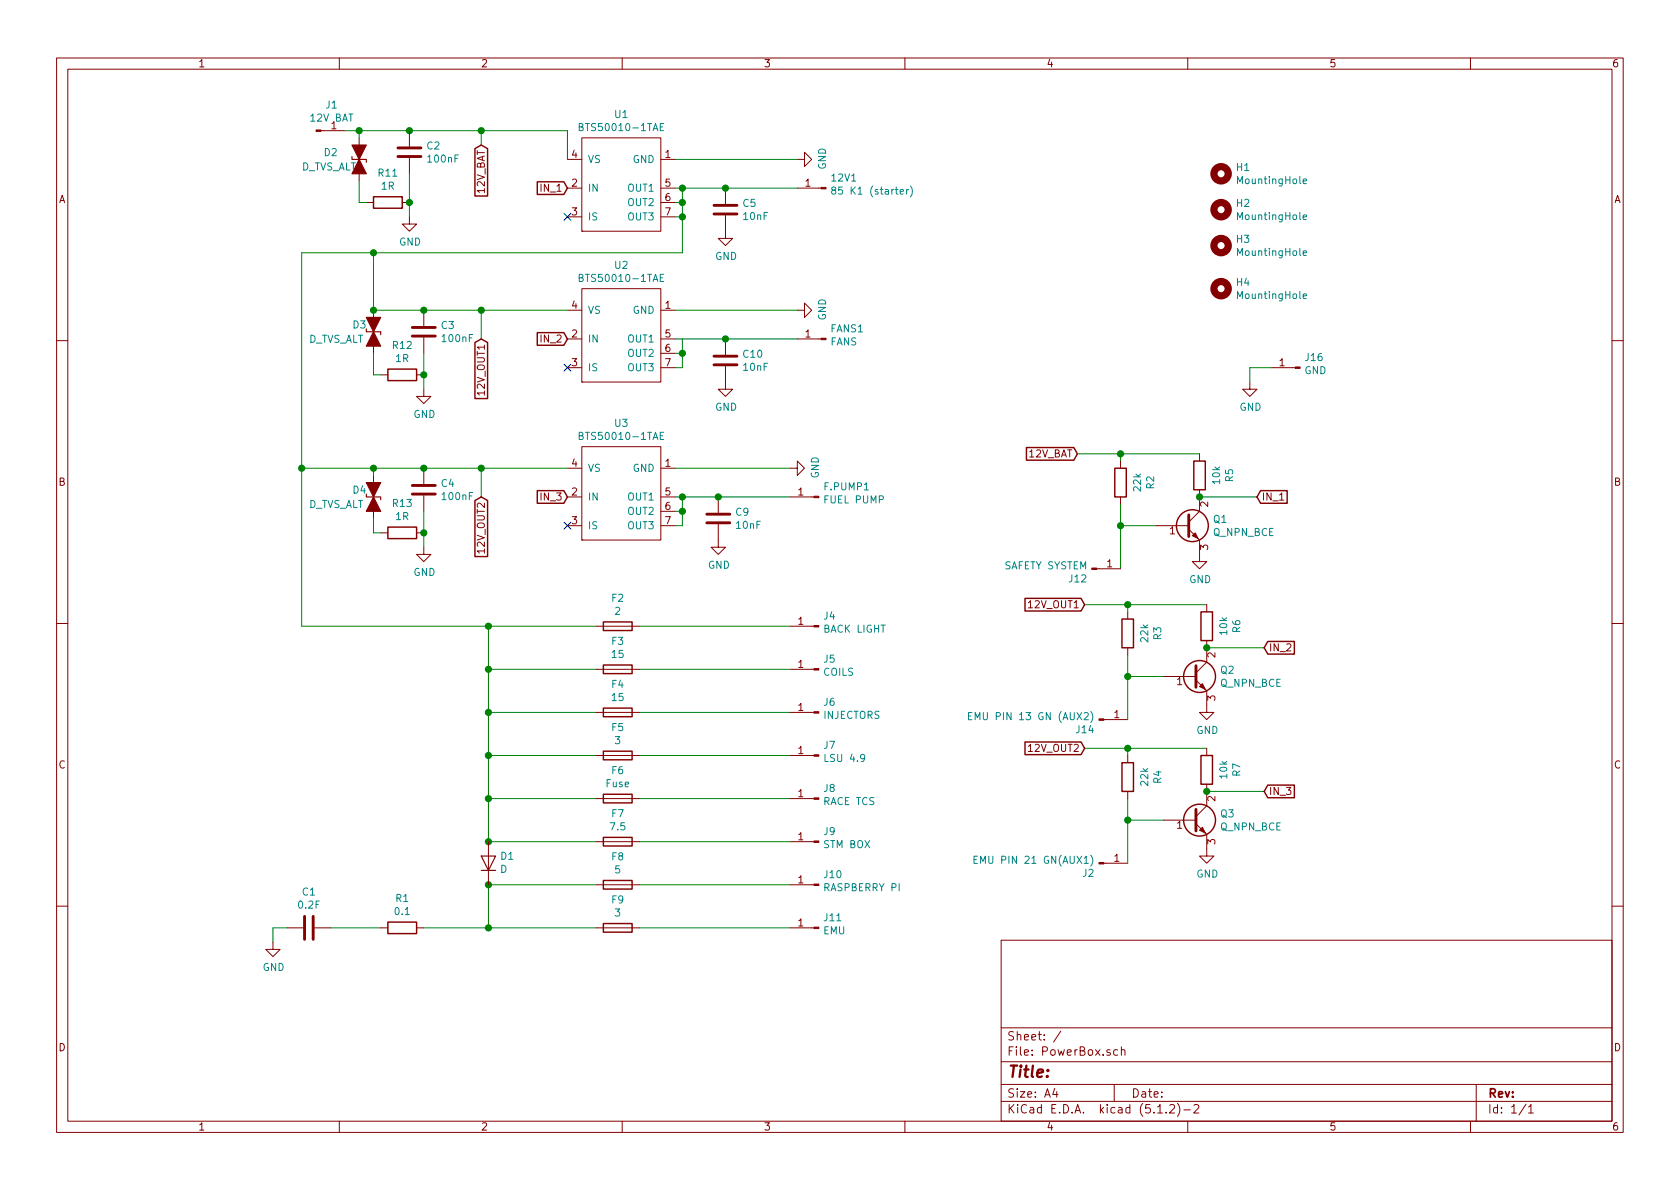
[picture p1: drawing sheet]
EESchema Schematic File Version 4
LIBS:PowerBox-cache
EELAYER 29 0
EELAYER END
$Descr A4 11693 8268
encoding utf-8
Sheet 1 1
Title ""
Date ""
Rev ""
Comp ""
Comment1 ""
Comment2 ""
Comment3 ""
Comment4 ""
$EndDescr
$Comp
L PowerBox-rescue:BTS50010-1TAE-BTS50010-1TAE U1
U 1 1
P 4050 1600
F 0 "U1" H 4325 2415 50  0000 C CNN
F 1 "BTS50010-1TAE" H 4325 2324 50  0000 C CNN
F 2 "Package_TO_SOT_SMD:TO-263-7_TabPin4" H 4050 1600 50  0001 C CNN
F 3 "" H 4050 1600 50  0001 C CNN
	1    4050 1600
	1    0    0    -1  
$EndComp
$Comp
L PowerBox-rescue:BTS50010-1TAE-BTS50010-1TAE U2
U 1 1
P 4050 2650
F 0 "U2" H 4325 3465 50  0000 C CNN
F 1 "BTS50010-1TAE" H 4325 3374 50  0000 C CNN
F 2 "Package_TO_SOT_SMD:TO-263-7_TabPin4" H 4050 2650 50  0001 C CNN
F 3 "" H 4050 2650 50  0001 C CNN
	1    4050 2650
	1    0    0    -1  
$EndComp
$Comp
L PowerBox-rescue:BTS50010-1TAE-BTS50010-1TAE U3
U 1 1
P 4050 3750
F 0 "U3" H 4325 4565 50  0000 C CNN
F 1 "BTS50010-1TAE" H 4325 4474 50  0000 C CNN
F 2 "Package_TO_SOT_SMD:TO-263-7_TabPin4" H 4050 3750 50  0001 C CNN
F 3 "" H 4050 3750 50  0001 C CNN
	1    4050 3750
	1    0    0    -1  
$EndComp
Wire Wire Line
	4700 1300 4750 1300
Wire Wire Line
	4700 1400 4750 1400
Wire Wire Line
	4750 1400 4750 1300
Wire Wire Line
	4700 1500 4750 1500
Wire Wire Line
	4750 1500 4750 1400
Connection ~ 4750 1400
Wire Wire Line
	4700 2350 4750 2350
Wire Wire Line
	4700 2450 4750 2450
Wire Wire Line
	4750 2450 4750 2350
Wire Wire Line
	4700 2550 4750 2550
Wire Wire Line
	4750 2550 4750 2450
Connection ~ 4750 2450
Wire Wire Line
	4700 3550 4750 3550
Wire Wire Line
	4750 3550 4750 3450
Wire Wire Line
	4700 3650 4750 3650
Wire Wire Line
	4750 3650 4750 3550
Connection ~ 4750 3550
NoConn ~ 3950 1500
NoConn ~ 3950 2550
NoConn ~ 3950 3650
$Comp
L Mechanical:MountingHole H1
U 1 1
P 8500 1200
F 0 "H1" H 8600 1246 50  0000 L CNN
F 1 "MountingHole" H 8600 1155 50  0000 L CNN
F 2 "MountingHole:MountingHole_3.2mm_M3_DIN965_Pad" H 8500 1200 50  0001 C CNN
F 3 "~" H 8500 1200 50  0001 C CNN
	1    8500 1200
	1    0    0    -1  
$EndComp
$Comp
L Mechanical:MountingHole H2
U 1 1
P 8500 1450
F 0 "H2" H 8600 1496 50  0000 L CNN
F 1 "MountingHole" H 8600 1405 50  0000 L CNN
F 2 "MountingHole:MountingHole_3.2mm_M3_DIN965_Pad" H 8500 1450 50  0001 C CNN
F 3 "~" H 8500 1450 50  0001 C CNN
	1    8500 1450
	1    0    0    -1  
$EndComp
$Comp
L Mechanical:MountingHole H3
U 1 1
P 8500 1700
F 0 "H3" H 8600 1746 50  0000 L CNN
F 1 "MountingHole" H 8600 1655 50  0000 L CNN
F 2 "MountingHole:MountingHole_3.2mm_M3_DIN965_Pad" H 8500 1700 50  0001 C CNN
F 3 "~" H 8500 1700 50  0001 C CNN
	1    8500 1700
	1    0    0    -1  
$EndComp
$Comp
L Mechanical:MountingHole H4
U 1 1
P 8500 2000
F 0 "H4" H 8600 2046 50  0000 L CNN
F 1 "MountingHole" H 8600 1955 50  0000 L CNN
F 2 "MountingHole:MountingHole_3.2mm_M3_DIN965_Pad" H 8500 2000 50  0001 C CNN
F 3 "~" H 8500 2000 50  0001 C CNN
	1    8500 2000
	1    0    0    -1  
$EndComp
$Comp
L Connector:Conn_01x01_Male 12V1
U 1 1
P 5750 1300
F 0 "12V1" H 5722 1232 50  0000 R CNN
F 1 "85 K1 (starter)" H 5722 1323 50  0000 R CNN
F 2 "MountingHole:MountingHole_2.5mm_Pad_Via" H 5750 1300 50  0001 C CNN
F 3 "~" H 5750 1300 50  0001 C CNN
	1    5750 1300
	-1   0    0    1   
$EndComp
$Comp
L Connector:Conn_01x01_Male FANS1
U 1 1
P 5750 2350
F 0 "FANS1" H 5722 2282 50  0000 R CNN
F 1 "FANS" H 5722 2373 50  0000 R CNN
F 2 "MountingHole:MountingHole_2.5mm_Pad_Via" H 5750 2350 50  0001 C CNN
F 3 "~" H 5750 2350 50  0001 C CNN
	1    5750 2350
	-1   0    0    1   
$EndComp
$Comp
L Connector:Conn_01x01_Male F.PUMP1
U 1 1
P 5700 3450
F 0 "F.PUMP1" H 5672 3382 50  0000 R CNN
F 1 "FUEL PUMP" H 5672 3473 50  0000 R CNN
F 2 "MountingHole:MountingHole_2.5mm_Pad_Via" H 5700 3450 50  0001 C CNN
F 3 "~" H 5700 3450 50  0001 C CNN
	1    5700 3450
	-1   0    0    1   
$EndComp
$Comp
L Connector:Conn_01x01_Male J1
U 1 1
P 2200 900
F 0 "J1" H 2308 1081 50  0000 C CNN
F 1 "12V BAT" H 2308 990 50  0000 C CNN
F 2 "MountingHole:MountingHole_3.2mm_M3_Pad_Via" H 2200 900 50  0001 C CNN
F 3 "~" H 2200 900 50  0001 C CNN
	1    2200 900 
	1    0    0    -1  
$EndComp
$Comp
L Connector:Conn_01x01_Male J16
U 1 1
P 9050 2550
F 0 "J16" H 9022 2482 50  0000 R CNN
F 1 "GND" H 9022 2573 50  0000 R CNN
F 2 "MountingHole:MountingHole_3.2mm_M3_Pad_Via" H 9050 2550 50  0001 C CNN
F 3 "~" H 9050 2550 50  0001 C CNN
	1    9050 2550
	-1   0    0    1   
$EndComp
Wire Wire Line
	8850 2550 8700 2550
Wire Wire Line
	8700 2550 8700 2650
$Comp
L Device:C C5
U 1 1
P 5050 1450
F 0 "C5" H 5165 1496 50  0000 L CNN
F 1 "10nF" H 5165 1405 50  0000 L CNN
F 2 "Capacitor_SMD:C_0805_2012Metric_Pad1.15x1.40mm_HandSolder" H 5088 1300 50  0001 C CNN
F 3 "~" H 5050 1450 50  0001 C CNN
	1    5050 1450
	1    0    0    -1  
$EndComp
Connection ~ 4750 1300
$Comp
L power:GND #PWR02
U 1 1
P 8700 2650
F 0 "#PWR02" H 8700 2400 50  0001 C CNN
F 1 "GND" H 8705 2477 50  0000 C CNN
F 2 "" H 8700 2650 50  0001 C CNN
F 3 "" H 8700 2650 50  0001 C CNN
	1    8700 2650
	1    0    0    -1  
$EndComp
Wire Wire Line
	4750 1300 5050 1300
Wire Wire Line
	5050 1300 5550 1300
Connection ~ 5050 1300
Wire Wire Line
	3950 900  3950 1100
Connection ~ 2850 900 
$Comp
L power:GND #PWR03
U 1 1
P 2850 1500
F 0 "#PWR03" H 2850 1250 50  0001 C CNN
F 1 "GND" H 2855 1327 50  0000 C CNN
F 2 "" H 2850 1500 50  0001 C CNN
F 3 "" H 2850 1500 50  0001 C CNN
	1    2850 1500
	1    0    0    -1  
$EndComp
$Comp
L Device:C C2
U 1 1
P 2850 1050
F 0 "C2" H 2965 1096 50  0000 L CNN
F 1 "100nF" H 2965 1005 50  0000 L CNN
F 2 "Capacitor_SMD:C_0805_2012Metric_Pad1.15x1.40mm_HandSolder" H 2888 900 50  0001 C CNN
F 3 "~" H 2850 1050 50  0001 C CNN
	1    2850 1050
	1    0    0    -1  
$EndComp
$Comp
L Connector:Conn_01x01_Male J4
U 1 1
P 5700 4350
F 0 "J4" H 5672 4282 50  0000 R CNN
F 1 "BACK LIGHT" H 5672 4373 50  0000 R CNN
F 2 "MountingHole:MountingHole_2.2mm_M2_DIN965_Pad" H 5700 4350 50  0001 C CNN
F 3 "~" H 5700 4350 50  0001 C CNN
	1    5700 4350
	-1   0    0    1   
$EndComp
$Comp
L Connector:Conn_01x01_Male J11
U 1 1
P 5700 6450
F 0 "J11" H 5672 6382 50  0000 R CNN
F 1 "EMU" H 5672 6473 50  0000 R CNN
F 2 "MountingHole:MountingHole_2.2mm_M2_DIN965_Pad" H 5700 6450 50  0001 C CNN
F 3 "~" H 5700 6450 50  0001 C CNN
	1    5700 6450
	-1   0    0    1   
$EndComp
$Comp
L Connector:Conn_01x01_Male J10
U 1 1
P 5700 6150
F 0 "J10" H 5672 6082 50  0000 R CNN
F 1 "RASPBERRY PI" H 5672 6173 50  0000 R CNN
F 2 "MountingHole:MountingHole_2.2mm_M2_DIN965_Pad" H 5700 6150 50  0001 C CNN
F 3 "~" H 5700 6150 50  0001 C CNN
	1    5700 6150
	-1   0    0    1   
$EndComp
$Comp
L Connector:Conn_01x01_Male J9
U 1 1
P 5700 5850
F 0 "J9" H 5672 5782 50  0000 R CNN
F 1 "STM BOX" H 5672 5873 50  0000 R CNN
F 2 "MountingHole:MountingHole_2.2mm_M2_DIN965_Pad" H 5700 5850 50  0001 C CNN
F 3 "~" H 5700 5850 50  0001 C CNN
	1    5700 5850
	-1   0    0    1   
$EndComp
$Comp
L Connector:Conn_01x01_Male J8
U 1 1
P 5700 5550
F 0 "J8" H 5672 5482 50  0000 R CNN
F 1 "RACE TCS" H 5672 5573 50  0000 R CNN
F 2 "MountingHole:MountingHole_2.2mm_M2_DIN965_Pad" H 5700 5550 50  0001 C CNN
F 3 "~" H 5700 5550 50  0001 C CNN
	1    5700 5550
	-1   0    0    1   
$EndComp
$Comp
L Connector:Conn_01x01_Male J7
U 1 1
P 5700 5250
F 0 "J7" H 5672 5182 50  0000 R CNN
F 1 "LSU 4.9" H 5672 5273 50  0000 R CNN
F 2 "MountingHole:MountingHole_2.2mm_M2_DIN965_Pad" H 5700 5250 50  0001 C CNN
F 3 "~" H 5700 5250 50  0001 C CNN
	1    5700 5250
	-1   0    0    1   
$EndComp
$Comp
L Connector:Conn_01x01_Male J6
U 1 1
P 5700 4950
F 0 "J6" H 5672 4882 50  0000 R CNN
F 1 "INJECTORS" H 5672 4973 50  0000 R CNN
F 2 "MountingHole:MountingHole_2.2mm_M2_DIN965_Pad" H 5700 4950 50  0001 C CNN
F 3 "~" H 5700 4950 50  0001 C CNN
	1    5700 4950
	-1   0    0    1   
$EndComp
$Comp
L Connector:Conn_01x01_Male J5
U 1 1
P 5700 4650
F 0 "J5" H 5672 4582 50  0000 R CNN
F 1 "COILS" H 5672 4673 50  0000 R CNN
F 2 "MountingHole:MountingHole_2.2mm_M2_DIN965_Pad" H 5700 4650 50  0001 C CNN
F 3 "~" H 5700 4650 50  0001 C CNN
	1    5700 4650
	-1   0    0    1   
$EndComp
Wire Wire Line
	3400 4350 3400 4650
Wire Wire Line
	4150 4350 3400 4350
Wire Wire Line
	3400 4650 3400 4950
Connection ~ 3400 4650
Wire Wire Line
	4150 4650 3400 4650
Wire Wire Line
	3400 4950 3400 5250
Connection ~ 3400 4950
Wire Wire Line
	4150 4950 3400 4950
Wire Wire Line
	3400 5250 3400 5550
Connection ~ 3400 5250
Wire Wire Line
	4150 5250 3400 5250
Wire Wire Line
	3400 5550 3400 5850
Connection ~ 3400 5550
Wire Wire Line
	4150 5550 3400 5550
Connection ~ 3400 5850
Wire Wire Line
	4150 5850 3400 5850
Connection ~ 3400 6150
Wire Wire Line
	4150 6150 3400 6150
Connection ~ 3400 6450
Wire Wire Line
	3400 6450 4150 6450
Wire Wire Line
	3400 6150 3400 6450
Wire Wire Line
	1900 6450 1900 6550
Wire Wire Line
	2000 6450 1900 6450
$Comp
L power:GND #PWR01
U 1 1
P 1900 6550
F 0 "#PWR01" H 1900 6300 50  0001 C CNN
F 1 "GND" H 1905 6377 50  0000 C CNN
F 2 "" H 1900 6550 50  0001 C CNN
F 3 "" H 1900 6550 50  0001 C CNN
	1    1900 6550
	1    0    0    -1  
$EndComp
Wire Wire Line
	2650 6450 2300 6450
Wire Wire Line
	3400 6450 2950 6450
Wire Wire Line
	4450 6450 5500 6450
Wire Wire Line
	4450 6150 5500 6150
Wire Wire Line
	4450 5850 5500 5850
Wire Wire Line
	4450 5550 5500 5550
Wire Wire Line
	4450 5250 5500 5250
Wire Wire Line
	4450 4950 5500 4950
Wire Wire Line
	4450 4650 5500 4650
Wire Wire Line
	5500 4350 4450 4350
$Comp
L Device:Fuse F9
U 1 1
P 4300 6450
F 0 "F9" V 4103 6450 50  0000 C CNN
F 1 "3" V 4194 6450 50  0000 C CNN
F 2 "Fuse:Fuse_1812_4532Metric_Pad1.30x3.40mm_HandSolder" V 4230 6450 50  0001 C CNN
F 3 "~" H 4300 6450 50  0001 C CNN
	1    4300 6450
	0    1    1    0   
$EndComp
$Comp
L Device:Fuse F8
U 1 1
P 4300 6150
F 0 "F8" V 4103 6150 50  0000 C CNN
F 1 "5" V 4194 6150 50  0000 C CNN
F 2 "Fuse:Fuse_1812_4532Metric_Pad1.30x3.40mm_HandSolder" V 4230 6150 50  0001 C CNN
F 3 "~" H 4300 6150 50  0001 C CNN
	1    4300 6150
	0    1    1    0   
$EndComp
$Comp
L Diode:1N4448 D1
U 1 1
P 3400 6000
F 0 "D1" V 3446 5921 50  0000 R CNN
F 1 "D" V 3355 5921 50  0000 R CNN
F 2 "Diode_SMD:D_SMC_Handsoldering" H 3400 6000 50  0001 C CNN
F 3 "~" H 3400 6000 50  0001 C CNN
	1    3400 6000
	0    -1   -1   0   
$EndComp
$Comp
L Device:C C1
U 1 1
P 2150 6450
F 0 "C1" V 1898 6450 50  0000 C CNN
F 1 "0.2F" V 1989 6450 50  0000 C CNN
F 2 "Kondensator:Kondensator" H 2188 6300 50  0001 C CNN
F 3 "~" H 2150 6450 50  0001 C CNN
	1    2150 6450
	0    1    1    0   
$EndComp
$Comp
L Device:R R1
U 1 1
P 2800 6450
F 0 "R1" V 2593 6450 50  0000 C CNN
F 1 "0.1" V 2684 6450 50  0000 C CNN
F 2 "Resistor_SMD:R_0805_2012Metric" V 2730 6450 50  0001 C CNN
F 3 "~" H 2800 6450 50  0001 C CNN
	1    2800 6450
	0    1    1    0   
$EndComp
$Comp
L Device:Fuse F7
U 1 1
P 4300 5850
F 0 "F7" V 4103 5850 50  0000 C CNN
F 1 "7.5" V 4194 5850 50  0000 C CNN
F 2 "Fuse:Fuse_1812_4532Metric_Pad1.30x3.40mm_HandSolder" V 4230 5850 50  0001 C CNN
F 3 "~" H 4300 5850 50  0001 C CNN
	1    4300 5850
	0    1    1    0   
$EndComp
$Comp
L Device:Fuse F6
U 1 1
P 4300 5550
F 0 "F6" V 4103 5550 50  0000 C CNN
F 1 "Fuse" V 4194 5550 50  0000 C CNN
F 2 "Fuse:Fuse_1812_4532Metric_Pad1.30x3.40mm_HandSolder" V 4230 5550 50  0001 C CNN
F 3 "~" H 4300 5550 50  0001 C CNN
	1    4300 5550
	0    1    1    0   
$EndComp
$Comp
L Device:Fuse F5
U 1 1
P 4300 5250
F 0 "F5" V 4103 5250 50  0000 C CNN
F 1 "3" V 4194 5250 50  0000 C CNN
F 2 "Fuse:Fuse_1812_4532Metric_Pad1.30x3.40mm_HandSolder" V 4230 5250 50  0001 C CNN
F 3 "~" H 4300 5250 50  0001 C CNN
	1    4300 5250
	0    1    1    0   
$EndComp
$Comp
L Device:Fuse F4
U 1 1
P 4300 4950
F 0 "F4" V 4103 4950 50  0000 C CNN
F 1 "15" V 4194 4950 50  0000 C CNN
F 2 "Fuse:Fuse_1812_4532Metric_Pad1.30x3.40mm_HandSolder" V 4230 4950 50  0001 C CNN
F 3 "~" H 4300 4950 50  0001 C CNN
	1    4300 4950
	0    1    1    0   
$EndComp
$Comp
L Device:Fuse F3
U 1 1
P 4300 4650
F 0 "F3" V 4103 4650 50  0000 C CNN
F 1 "15" V 4194 4650 50  0000 C CNN
F 2 "Fuse:Fuse_1812_4532Metric_Pad1.30x3.40mm_HandSolder" V 4230 4650 50  0001 C CNN
F 3 "~" H 4300 4650 50  0001 C CNN
	1    4300 4650
	0    1    1    0   
$EndComp
$Comp
L Device:Fuse F2
U 1 1
P 4300 4350
F 0 "F2" V 4103 4350 50  0000 C CNN
F 1 "2" V 4194 4350 50  0000 C CNN
F 2 "Fuse:Fuse_1812_4532Metric_Pad1.30x3.40mm_HandSolder" V 4230 4350 50  0001 C CNN
F 3 "~" H 4300 4350 50  0001 C CNN
	1    4300 4350
	0    1    1    0   
$EndComp
$Comp
L power:GND #PWR04
U 1 1
P 2950 2700
F 0 "#PWR04" H 2950 2450 50  0001 C CNN
F 1 "GND" H 2955 2527 50  0000 C CNN
F 2 "" H 2950 2700 50  0001 C CNN
F 3 "" H 2950 2700 50  0001 C CNN
	1    2950 2700
	1    0    0    -1  
$EndComp
$Comp
L Device:C C3
U 1 1
P 2950 2300
F 0 "C3" H 3065 2346 50  0000 L CNN
F 1 "100nF" H 3065 2255 50  0000 L CNN
F 2 "Capacitor_SMD:C_0805_2012Metric_Pad1.15x1.40mm_HandSolder" H 2988 2150 50  0001 C CNN
F 3 "~" H 2950 2300 50  0001 C CNN
	1    2950 2300
	1    0    0    -1  
$EndComp
Wire Wire Line
	2600 2150 2950 2150
Connection ~ 2950 2150
$Comp
L power:GND #PWR05
U 1 1
P 2950 3800
F 0 "#PWR05" H 2950 3550 50  0001 C CNN
F 1 "GND" H 2955 3627 50  0000 C CNN
F 2 "" H 2950 3800 50  0001 C CNN
F 3 "" H 2950 3800 50  0001 C CNN
	1    2950 3800
	1    0    0    -1  
$EndComp
$Comp
L Device:C C4
U 1 1
P 2950 3400
F 0 "C4" H 3065 3446 50  0000 L CNN
F 1 "100nF" H 3065 3355 50  0000 L CNN
F 2 "Capacitor_SMD:C_0805_2012Metric_Pad1.15x1.40mm_HandSolder" H 2988 3250 50  0001 C CNN
F 3 "~" H 2950 3400 50  0001 C CNN
	1    2950 3400
	1    0    0    -1  
$EndComp
Connection ~ 2950 3250
$Comp
L Device:C C10
U 1 1
P 5050 2500
F 0 "C10" H 5165 2546 50  0000 L CNN
F 1 "10nF" H 5165 2455 50  0000 L CNN
F 2 "Capacitor_SMD:C_0805_2012Metric_Pad1.15x1.40mm_HandSolder" H 5088 2350 50  0001 C CNN
F 3 "~" H 5050 2500 50  0001 C CNN
	1    5050 2500
	1    0    0    -1  
$EndComp
Wire Wire Line
	4750 2350 5050 2350
Wire Wire Line
	5050 2350 5550 2350
Connection ~ 5050 2350
$Comp
L power:GND #PWR011
U 1 1
P 5050 2650
F 0 "#PWR011" H 5050 2400 50  0001 C CNN
F 1 "GND" H 5055 2477 50  0000 C CNN
F 2 "" H 5050 2650 50  0001 C CNN
F 3 "" H 5050 2650 50  0001 C CNN
	1    5050 2650
	1    0    0    -1  
$EndComp
$Comp
L Device:C C9
U 1 1
P 5000 3600
F 0 "C9" H 5115 3646 50  0000 L CNN
F 1 "10nF" H 5115 3555 50  0000 L CNN
F 2 "Capacitor_SMD:C_0805_2012Metric_Pad1.15x1.40mm_HandSolder" H 5038 3450 50  0001 C CNN
F 3 "~" H 5000 3600 50  0001 C CNN
	1    5000 3600
	1    0    0    -1  
$EndComp
Wire Wire Line
	5000 3450 5500 3450
Connection ~ 5000 3450
$Comp
L power:GND #PWR09
U 1 1
P 5000 3750
F 0 "#PWR09" H 5000 3500 50  0001 C CNN
F 1 "GND" H 5005 3577 50  0000 C CNN
F 2 "" H 5000 3750 50  0001 C CNN
F 3 "" H 5000 3750 50  0001 C CNN
	1    5000 3750
	1    0    0    -1  
$EndComp
Wire Wire Line
	4700 3450 4750 3450
Connection ~ 4750 3450
Wire Wire Line
	4750 3450 5000 3450
$Comp
L Device:D_TVS_ALT D2
U 1 1
P 2500 1100
F 0 "D2" V 2450 850 50  0000 L CNN
F 1 "D_TVS_ALT" V 2550 700 50  0000 L CNN
F 2 "Diode_SMD:D_SMA_Handsoldering" H 2500 1100 50  0001 C CNN
F 3 "~" H 2500 1100 50  0001 C CNN
	1    2500 1100
	0    1    1    0   
$EndComp
$Comp
L Device:R R11
U 1 1
P 2700 1400
F 0 "R11" V 2493 1400 50  0000 C CNN
F 1 "1R" V 2584 1400 50  0000 C CNN
F 2 "Resistor_SMD:R_0603_1608Metric_Pad1.05x0.95mm_HandSolder" V 2630 1400 50  0001 C CNN
F 3 "~" H 2700 1400 50  0001 C CNN
	1    2700 1400
	0    1    1    0   
$EndComp
Wire Wire Line
	2500 950  2500 900 
Wire Wire Line
	2500 900  2850 900 
Wire Wire Line
	2500 900  2400 900 
Connection ~ 2500 900 
Wire Wire Line
	2500 1250 2500 1400
Wire Wire Line
	2500 1400 2550 1400
Wire Wire Line
	2850 1400 2850 1200
Wire Wire Line
	2850 1400 2850 1500
Connection ~ 2850 1400
$Comp
L Device:D_TVS_ALT D3
U 1 1
P 2600 2300
F 0 "D3" V 2550 2150 50  0000 L CNN
F 1 "D_TVS_ALT" V 2650 1850 50  0000 L CNN
F 2 "Diode_SMD:D_SMA_Handsoldering" H 2600 2300 50  0001 C CNN
F 3 "~" H 2600 2300 50  0001 C CNN
	1    2600 2300
	0    1    1    0   
$EndComp
$Comp
L Device:R R12
U 1 1
P 2800 2600
F 0 "R12" V 2593 2600 50  0000 C CNN
F 1 "1R" V 2684 2600 50  0000 C CNN
F 2 "Resistor_SMD:R_0603_1608Metric_Pad1.05x0.95mm_HandSolder" V 2730 2600 50  0001 C CNN
F 3 "~" H 2800 2600 50  0001 C CNN
	1    2800 2600
	0    1    1    0   
$EndComp
Wire Wire Line
	2600 2450 2600 2600
Wire Wire Line
	2600 2600 2650 2600
Wire Wire Line
	2950 2450 2950 2600
Wire Wire Line
	2950 2700 2950 2600
Connection ~ 2950 2600
$Comp
L Device:D_TVS_ALT D4
U 1 1
P 2600 3450
F 0 "D4" V 2550 3300 50  0000 L CNN
F 1 "D_TVS_ALT" V 2650 3000 50  0000 L CNN
F 2 "Diode_SMD:D_SMA_Handsoldering" H 2600 3450 50  0001 C CNN
F 3 "~" H 2600 3450 50  0001 C CNN
	1    2600 3450
	0    1    1    0   
$EndComp
$Comp
L Device:R R13
U 1 1
P 2800 3700
F 0 "R13" V 2593 3700 50  0000 C CNN
F 1 "1R" V 2684 3700 50  0000 C CNN
F 2 "Resistor_SMD:R_0603_1608Metric_Pad1.05x0.95mm_HandSolder" V 2730 3700 50  0001 C CNN
F 3 "~" H 2800 3700 50  0001 C CNN
	1    2800 3700
	0    1    1    0   
$EndComp
Wire Wire Line
	2600 3700 2650 3700
Wire Wire Line
	2950 3550 2950 3700
Wire Wire Line
	2950 3700 2950 3800
Connection ~ 2950 3700
Wire Wire Line
	2600 3300 2600 3250
Connection ~ 2600 3250
Wire Wire Line
	2600 3250 2950 3250
Wire Wire Line
	2600 3700 2600 3600
$Comp
L Connector:Conn_01x01_Male J2
U 1 1
P 7650 6000
F 0 "J2" H 7622 5932 50  0000 R CNN
F 1 "EMU PIN 21 GN(AUX1)" H 7622 6023 50  0000 R CNN
F 2 "MountingHole:MountingHole_2.2mm_M2_DIN965_Pad" H 7650 6000 50  0001 C CNN
F 3 "~" H 7650 6000 50  0001 C CNN
	1    7650 6000
	1    0    0    -1  
$EndComp
Wire Wire Line
	2950 3250 3350 3250
Wire Wire Line
	3350 3450 3350 3250
$Comp
L Connector:Conn_01x01_Male J14
U 1 1
P 7650 5000
F 0 "J14" H 7622 4932 50  0000 R CNN
F 1 "EMU PIN 13 GN (AUX2)" H 7622 5023 50  0000 R CNN
F 2 "MountingHole:MountingHole_2.2mm_M2_DIN965_Pad" H 7650 5000 50  0001 C CNN
F 3 "~" H 7650 5000 50  0001 C CNN
	1    7650 5000
	1    0    0    -1  
$EndComp
Wire Wire Line
	2950 2150 3350 2150
$Comp
L power:GND #PWR0101
U 1 1
P 5550 1100
F 0 "#PWR0101" H 5550 850 50  0001 C CNN
F 1 "GND" H 5555 927 50  0000 C CNN
F 2 "" H 5550 1100 50  0001 C CNN
F 3 "" H 5550 1100 50  0001 C CNN
	1    5550 1100
	0    -1   -1   0   
$EndComp
Wire Wire Line
	8050 3650 7800 3650
Wire Wire Line
	7800 3650 7800 3500
Wire Wire Line
	4700 1100 5550 1100
Wire Wire Line
	4700 2150 5550 2150
$Comp
L power:GND #PWR0102
U 1 1
P 5050 1600
F 0 "#PWR0102" H 5050 1350 50  0001 C CNN
F 1 "GND" H 5055 1427 50  0000 C CNN
F 2 "" H 5050 1600 50  0001 C CNN
F 3 "" H 5050 1600 50  0001 C CNN
	1    5050 1600
	1    0    0    -1  
$EndComp
Wire Wire Line
	2850 900  3350 900 
Text GLabel 3350 1000 3    50   Input ~ 0
12V_BAT
Wire Wire Line
	3350 1000 3350 900 
Text GLabel 7500 3150 0    50   Input ~ 0
12V_BAT
Wire Wire Line
	8350 3150 7800 3150
Wire Wire Line
	7800 3150 7800 3200
Wire Wire Line
	7800 3150 7500 3150
Connection ~ 7800 3150
Text GLabel 3950 1300 0    50   Input ~ 0
IN_1
Text GLabel 3350 2350 3    50   Input ~ 0
12V_OUT1
Text GLabel 3350 3450 3    50   Input ~ 0
12V_OUT2
Wire Wire Line
	3350 2150 3350 2350
Wire Wire Line
	3950 900  3350 900 
Connection ~ 3350 900 
Wire Wire Line
	2600 2150 2600 1750
Wire Wire Line
	2600 1750 4750 1750
Wire Wire Line
	4750 1750 4750 1500
Connection ~ 2600 2150
Connection ~ 4750 1500
Connection ~ 7800 3650
Wire Wire Line
	7800 3950 7800 3650
$Comp
L Device:R R2
U 1 1
P 7800 3350
F 0 "R2" V 8007 3350 50  0000 C CNN
F 1 "22k" V 7916 3350 50  0000 C CNN
F 2 "Resistor_SMD:R_0603_1608Metric_Pad1.05x0.95mm_HandSolder" V 7730 3350 50  0001 C CNN
F 3 "~" H 7800 3350 50  0001 C CNN
	1    7800 3350
	1    0    0    -1  
$EndComp
$Comp
L Device:R R5
U 1 1
P 8350 3300
F 0 "R5" V 8557 3300 50  0000 C CNN
F 1 "10k" V 8466 3300 50  0000 C CNN
F 2 "Resistor_SMD:R_0603_1608Metric_Pad1.05x0.95mm_HandSolder" V 8280 3300 50  0001 C CNN
F 3 "~" H 8350 3300 50  0001 C CNN
	1    8350 3300
	1    0    0    -1  
$EndComp
Wire Wire Line
	8750 3450 8350 3450
Text GLabel 8750 3450 2    50   Input ~ 0
IN_1
$Comp
L Connector:Conn_01x01_Male J12
U 1 1
P 7600 3950
F 0 "J12" H 7572 3882 50  0000 R CNN
F 1 "SAFETY SYSTEM" H 7572 3973 50  0000 R CNN
F 2 "MountingHole:MountingHole_2.2mm_M2_DIN965_Pad" H 7600 3950 50  0001 C CNN
F 3 "~" H 7600 3950 50  0001 C CNN
	1    7600 3950
	1    0    0    -1  
$EndComp
$Comp
L Device:Q_NPN_BCE Q1
U 1 1
P 8250 3650
F 0 "Q1" H 8441 3696 50  0000 L CNN
F 1 "Q_NPN_BCE" H 8441 3605 50  0000 L CNN
F 2 "Package_TO_SOT_SMD:SOT-23" H 8450 3750 50  0001 C CNN
F 3 "~" H 8250 3650 50  0001 C CNN
	1    8250 3650
	1    0    0    -1  
$EndComp
Connection ~ 8350 3450
$Comp
L power:GND #PWR0103
U 1 1
P 8350 3850
F 0 "#PWR0103" H 8350 3600 50  0001 C CNN
F 1 "GND" H 8355 3677 50  0000 C CNN
F 2 "" H 8350 3850 50  0001 C CNN
F 3 "" H 8350 3850 50  0001 C CNN
	1    8350 3850
	1    0    0    -1  
$EndComp
Wire Wire Line
	8100 4700 7850 4700
Wire Wire Line
	7850 4700 7850 4550
Wire Wire Line
	8400 4200 7850 4200
Wire Wire Line
	7850 4200 7850 4250
Wire Wire Line
	7850 4200 7550 4200
Connection ~ 7850 4200
Connection ~ 7850 4700
Wire Wire Line
	7850 5000 7850 4700
$Comp
L Device:R R3
U 1 1
P 7850 4400
F 0 "R3" V 8057 4400 50  0000 C CNN
F 1 "22k" V 7966 4400 50  0000 C CNN
F 2 "Resistor_SMD:R_0603_1608Metric_Pad1.05x0.95mm_HandSolder" V 7780 4400 50  0001 C CNN
F 3 "~" H 7850 4400 50  0001 C CNN
	1    7850 4400
	1    0    0    -1  
$EndComp
$Comp
L Device:R R6
U 1 1
P 8400 4350
F 0 "R6" V 8607 4350 50  0000 C CNN
F 1 "10k" V 8516 4350 50  0000 C CNN
F 2 "Resistor_SMD:R_0603_1608Metric_Pad1.05x0.95mm_HandSolder" V 8330 4350 50  0001 C CNN
F 3 "~" H 8400 4350 50  0001 C CNN
	1    8400 4350
	1    0    0    -1  
$EndComp
Wire Wire Line
	8800 4500 8400 4500
Text GLabel 8800 4500 2    50   Input ~ 0
IN_2
$Comp
L Device:Q_NPN_BCE Q2
U 1 1
P 8300 4700
F 0 "Q2" H 8491 4746 50  0000 L CNN
F 1 "Q_NPN_BCE" H 8491 4655 50  0000 L CNN
F 2 "Package_TO_SOT_SMD:SOT-23" H 8500 4800 50  0001 C CNN
F 3 "~" H 8300 4700 50  0001 C CNN
	1    8300 4700
	1    0    0    -1  
$EndComp
Connection ~ 8400 4500
$Comp
L power:GND #PWR0104
U 1 1
P 8400 4900
F 0 "#PWR0104" H 8400 4650 50  0001 C CNN
F 1 "GND" H 8405 4727 50  0000 C CNN
F 2 "" H 8400 4900 50  0001 C CNN
F 3 "" H 8400 4900 50  0001 C CNN
	1    8400 4900
	1    0    0    -1  
$EndComp
Wire Wire Line
	4700 3250 5500 3250
Text GLabel 3950 2350 0    50   Input ~ 0
IN_2
Wire Wire Line
	3950 2150 3350 2150
Connection ~ 3350 2150
Text GLabel 7550 4200 0    50   Input ~ 0
12V_OUT1
Wire Wire Line
	3350 3250 3950 3250
Connection ~ 3350 3250
Wire Wire Line
	2100 3250 2100 1750
Wire Wire Line
	2100 1750 2600 1750
Wire Wire Line
	2100 3250 2600 3250
Connection ~ 2600 1750
Wire Wire Line
	8100 5700 7850 5700
Wire Wire Line
	7850 5700 7850 5550
Wire Wire Line
	8400 5200 7850 5200
Wire Wire Line
	7850 5200 7850 5250
Wire Wire Line
	7850 5200 7550 5200
Connection ~ 7850 5200
Connection ~ 7850 5700
Wire Wire Line
	7850 6000 7850 5700
$Comp
L Device:R R4
U 1 1
P 7850 5400
F 0 "R4" V 8057 5400 50  0000 C CNN
F 1 "22k" V 7966 5400 50  0000 C CNN
F 2 "Resistor_SMD:R_0603_1608Metric_Pad1.05x0.95mm_HandSolder" V 7780 5400 50  0001 C CNN
F 3 "~" H 7850 5400 50  0001 C CNN
	1    7850 5400
	1    0    0    -1  
$EndComp
$Comp
L Device:R R7
U 1 1
P 8400 5350
F 0 "R7" V 8607 5350 50  0000 C CNN
F 1 "10k" V 8516 5350 50  0000 C CNN
F 2 "Resistor_SMD:R_0603_1608Metric_Pad1.05x0.95mm_HandSolder" V 8330 5350 50  0001 C CNN
F 3 "~" H 8400 5350 50  0001 C CNN
	1    8400 5350
	1    0    0    -1  
$EndComp
Wire Wire Line
	8800 5500 8400 5500
Text GLabel 8800 5500 2    50   Input ~ 0
IN_3
$Comp
L Device:Q_NPN_BCE Q3
U 1 1
P 8300 5700
F 0 "Q3" H 8491 5746 50  0000 L CNN
F 1 "Q_NPN_BCE" H 8491 5655 50  0000 L CNN
F 2 "Package_TO_SOT_SMD:SOT-23" H 8500 5800 50  0001 C CNN
F 3 "~" H 8300 5700 50  0001 C CNN
	1    8300 5700
	1    0    0    -1  
$EndComp
Connection ~ 8400 5500
$Comp
L power:GND #PWR0105
U 1 1
P 8400 5900
F 0 "#PWR0105" H 8400 5650 50  0001 C CNN
F 1 "GND" H 8405 5727 50  0000 C CNN
F 2 "" H 8400 5900 50  0001 C CNN
F 3 "" H 8400 5900 50  0001 C CNN
	1    8400 5900
	1    0    0    -1  
$EndComp
Text GLabel 7550 5200 0    50   Input ~ 0
12V_OUT2
Text GLabel 3950 3450 0    50   Input ~ 0
IN_3
Wire Wire Line
	2100 3250 2100 4350
Wire Wire Line
	2100 4350 3400 4350
Connection ~ 2100 3250
Connection ~ 3400 4350
$Comp
L power:GND #PWR0106
U 1 1
P 5550 2150
F 0 "#PWR0106" H 5550 1900 50  0001 C CNN
F 1 "GND" H 5555 1977 50  0000 C CNN
F 2 "" H 5550 2150 50  0001 C CNN
F 3 "" H 5550 2150 50  0001 C CNN
	1    5550 2150
	0    -1   -1   0   
$EndComp
$Comp
L power:GND #PWR0107
U 1 1
P 5500 3250
F 0 "#PWR0107" H 5500 3000 50  0001 C CNN
F 1 "GND" H 5505 3077 50  0000 C CNN
F 2 "" H 5500 3250 50  0001 C CNN
F 3 "" H 5500 3250 50  0001 C CNN
	1    5500 3250
	0    -1   -1   0   
$EndComp
$EndSCHEMATC
